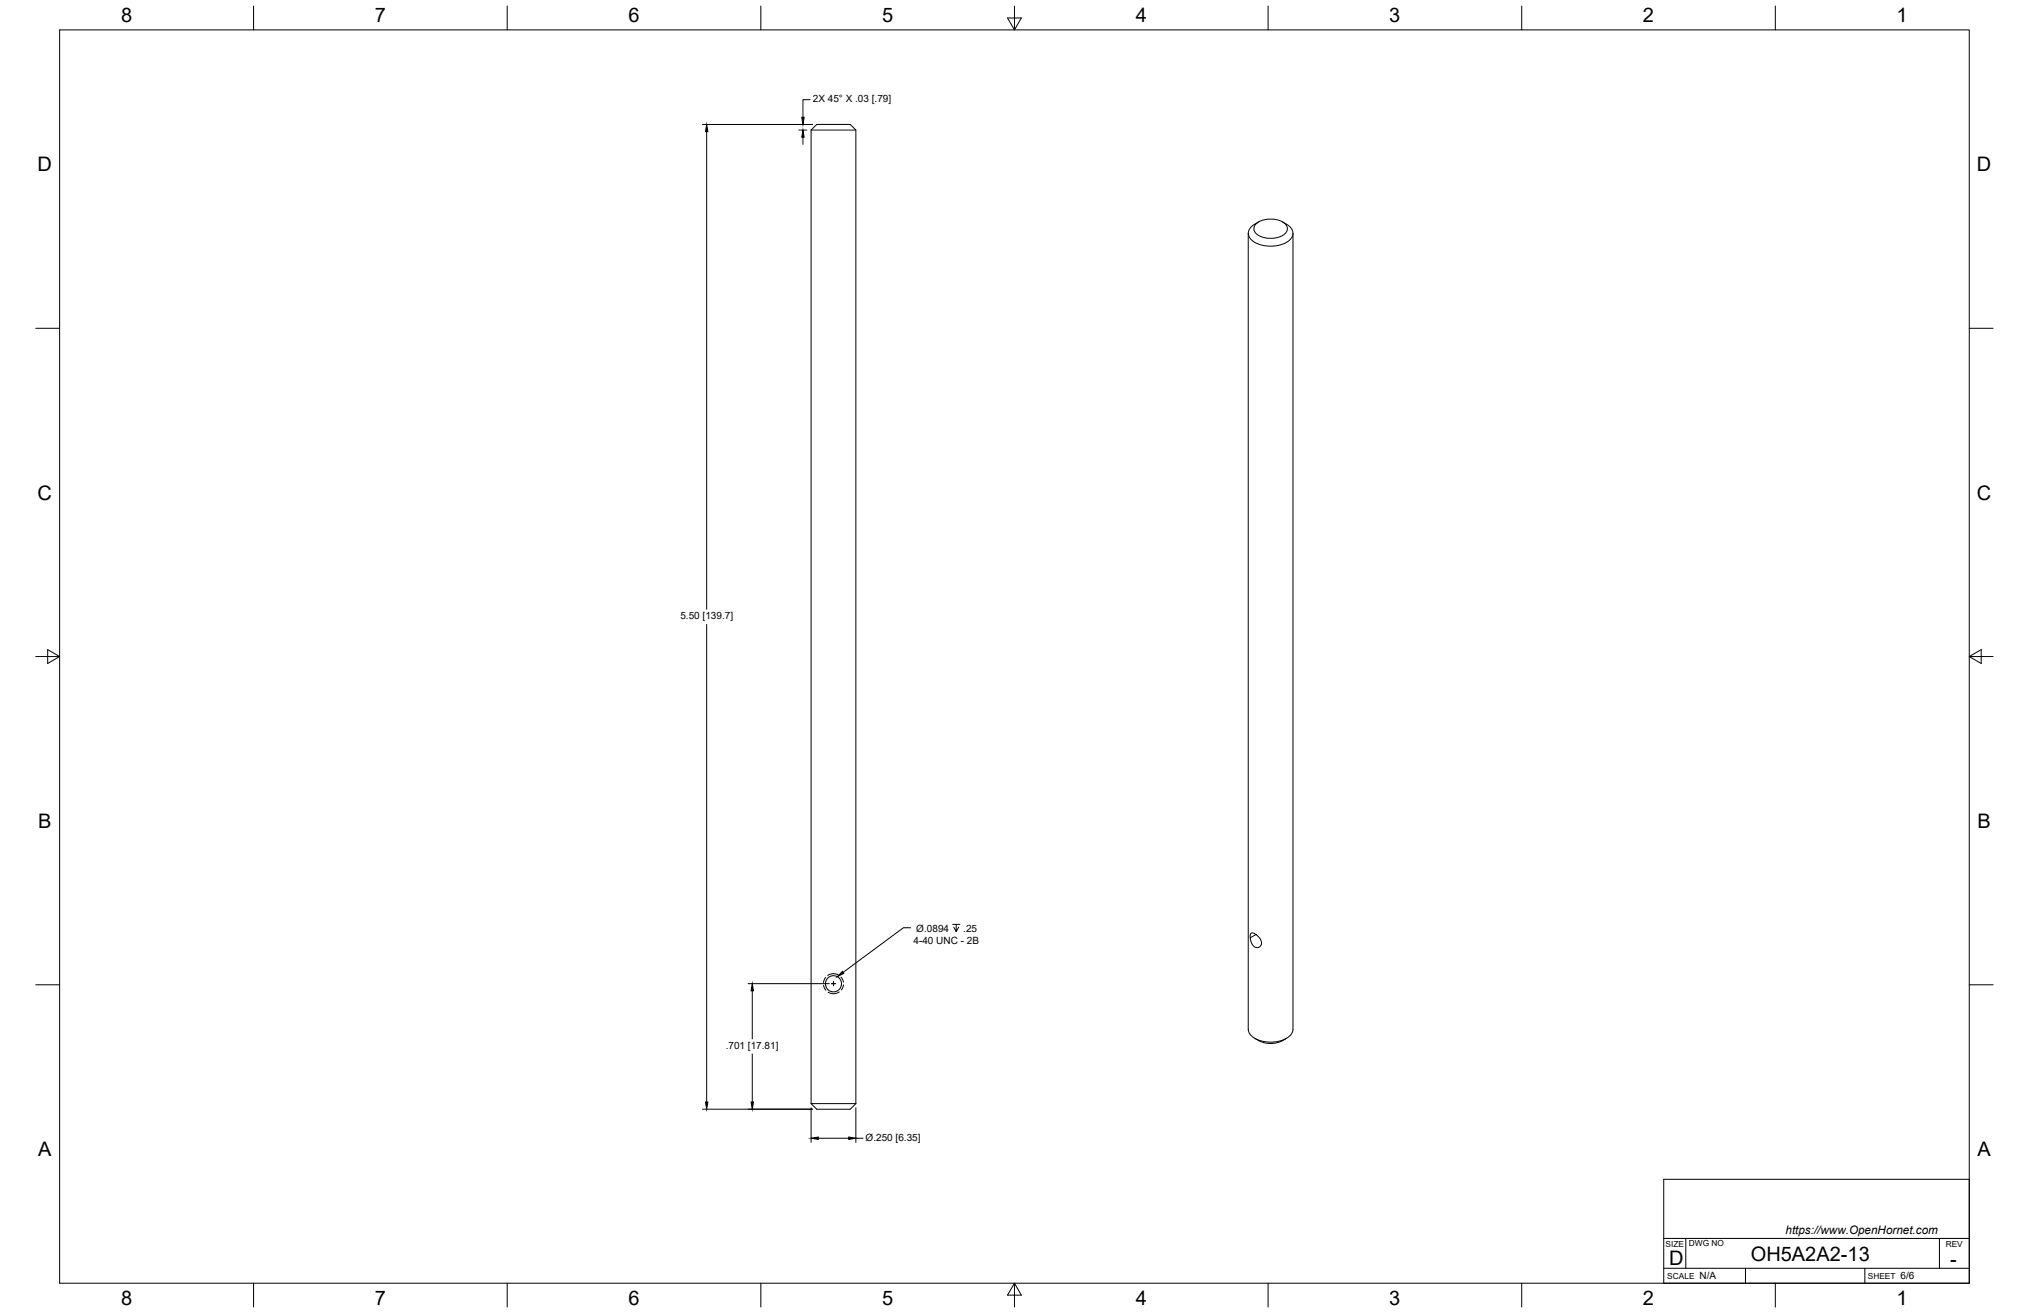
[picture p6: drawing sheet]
<svg xmlns="http://www.w3.org/2000/svg" width="864mm" height="559mm" viewBox="0 0 864 559" stroke-linecap="round" stroke-linejoin="round" font-family="sans-serif">
<!-- layer: Visible -->
<g fill="none" stroke="#000" stroke-width=".43">
<path d="M345.2 55.4h19.1M345.2 55.4l2.4-2.4h14.3l2.4 2.4v414.3M345.2 55.4v414.3M531.3 99.3v338.7a6.3 6.3 0 0 0 5.5 5 13.3 13.3 0 0 0 12.6-2.7l.9-2.3v-338.7M534.4 95.5a10.1 10.1 0 0 1 12.8 0 2.96 2.96 0 0 1-1.3 4.7 10.4 10.4 0 0 1-11.5-1 2.63 2.63 0 0 1 0-3.7zM535.7 94.4a6.4 6.4 0 0 0-4.4 4.5 5.6 5.6 0 0 0 4.8 5.2 13.8 13.8 0 0 0 13.1-2.2 3.9 3.9 0 0 0-1.6-6.5l-1.7-1M534.6 397.7l-2.5 1.4 .1-1.5 .6-.6 1.2 .4 1.5 1.1 .9 1.1 .5 1.4-.1 1.2-.8 .9-1.4 .1-1.1-.6-1-1.7-.4-1.8M534.1 441.9a11.5 11.5 0 0 0 13.5 0M345.2 469.7h19.1M345.2 469.7l2.4 2.4h14.3l2.4-2.4"/>
<circle cx="354.8" cy="418.7" r="3.4"/>
</g>
<!-- layer: Hidden -->
<path d="M350.5 419.3l1 2.2M351.4 416l-.9 2.1M357.1 415.1l-2.5-.7-2.3 .8M358 415.8l1 2.2M359 419.2l-.9 2.1M357.2 422.1l-2.3 .8-2.5-.7" fill="none" stroke="#000" stroke-width=".43"/>
<!-- layer: Border -->
<g fill="none" stroke="#000" stroke-width=".43">
<path d="M25.4 12.7h812.8v533.4h-812.8zM107.9 2.6v10.1M215.9 2.6v10.1M323.8 2.6v10.1M428.8 7.6h5.9l-2.9 5.1zM431.8 2.6v10.1M539.7 2.6v10.1M647.7 2.6v10.1M755.6 2.6v10.1M15.2 139.7h10.2M838.2 139.7h10.1M15.2 279.4h10.2"/>
<path d="M20.3 276.5l5.1 2.9-5.1 3zM838.2 279.4l5.1-2.9v5.9zM838.2 279.4h10.1M15.2 419.1h10.2M838.2 419.1h10.1M107.9 546.1v10.2M215.9 546.1v10.2M323.8 546.1v10.2M431.8 546.1l2.9 5.1h-5.9zM431.8 546.1v10.2M539.7 546.1v10.2M647.7 546.1v10.2"/>
<path d="M755.6 546.1v10.2"/>
</g>
<!-- layer: Titleblock -->
<path d="M708.1 501.9h130.1v44.2h-130.1zM708.1 539.8h130.1M708.1 527.1h130.1M717.5 527.1v12.7M742.9 539.8v6.3M793.7 539.8v6.3M825.5 527.1v12.7" fill="none" stroke="#000" stroke-width=".43"/>
<!-- layer: Smart Centers -->
<path d="M353.9 418.6h1.7M354.8 417.7v1.8" fill="none" stroke="#000" stroke-width=".43"/>
<!-- layer: Hole Notes -->
<path d="M387.6 394.8h-3.1l-25.7 19.1M405.5 393.4h3M407 393.4v3.1l-1.1-1.9M408 394.6l-1 1.9" fill="none" stroke="#000" stroke-width=".43"/>
<path d="M358.5 413.4l.7 .9-2.8 1.3z" fill="#000" stroke="#000" stroke-width=".43"/>
<!-- layer: FD_Dimensions -->
<g fill="none" stroke="#000" stroke-width=".43">
<path d="M299 53h46.8M300.8 56v203.3M340 55.4h3.5M341.8 58.4v3M344.8 42.4h-3v7.5M300.8 265.7v203.3M318.4 418.6h34.6M320.2 421.7v20.4M320.2 448.6v20.4M299 472.1h46.8M345.2 471.5v14.7M364.3 471.5v14.7"/>
<path d="M348.3 484.4h12.9M364.3 484.4h3"/>
</g>
<path d="M300.8 53l.5 3h-1zM341.8 55.4l.5 3h-1.1zM341.2 49.9h1.1l-.5 3.1zM320.2 418.6l.5 3.1h-1zM300.3 469h1l-.5 3.1zM319.7 469h1l-.5 3.1zM345.2 484.4l3.1-.5v1zM361.2 483.9l3.1 .5-3.1 .5z" fill="#000" stroke="#000" stroke-width=".43"/>
<g font-size="8.5">
<text x="51.6" y="9.4">8</text>
<text x="159.5" y="9.4">7</text>
<text x="267.5" y="9.4">6</text>
<text x="375.4" y="9.3">5</text>
<text x="483.4" y="9.4">4</text>
<text x="591.3" y="9.4">3</text>
<text x="699.3" y="9.4">2</text>
<text x="807.2" y="9.4">1</text>
<text x="16" y="72.9">D</text>
<text x="841.4" y="72.9">D</text>
<text x="16" y="212.6">C</text>
<text x="841.4" y="212.6">C</text>
<text x="16.2" y="352.3">B</text>
<text x="841.7" y="352.3">B</text>
<text x="16.2" y="492">A</text>
<text x="841.7" y="492">A</text>
<text x="710.4" y="538.4">D</text>
<text x="745.2" y="536.7">OH5A2A2-13</text>
<text x="830.1" y="538.8">-</text>
<text x="51.6" y="555.5">8</text>
<text x="159.5" y="555.5">7</text>
<text x="267.5" y="555.5">6</text>
<text x="375.4" y="555.4">5</text>
<text x="483.4" y="555.5">4</text>
<text x="591.3" y="555.5">3</text>
<text x="699.3" y="555.5">2</text>
<text x="807.2" y="555.5">1</text>
</g>
<text font-size="5" x="760" y="525.2">https://www.OpenHornet.com</text>
<g font-size="4.3">
<text x="345.9" y="43.5">2X 45° X .03 [.79]</text>
<text x="289.6" y="263.6">5.50 [139.7]</text>
<text x="388.8" y="401.6">4-40 UNC - 2B</text>
<text x="390" y="396.5">Ø.0894</text>
<text x="410" y="396.5">.25</text>
<text x="308.9" y="446.4">.701 [17.81]</text>
<text x="368.4" y="485.5">Ø.250 [6.35]</text>
<text x="723.4" y="544.5">N/A</text>
<text x="809" y="544.5">6/6</text>
</g>
<g font-size="3.5">
<text x="708.9" y="530.9">SIZE</text>
<text x="718.9" y="530.5">DWG NO</text>
<text x="828.2" y="530.9">REV</text>
<text x="709.6" y="544.2">SCALE</text>
<text x="795" y="544.2">SHEET</text>
</g>
</svg>
